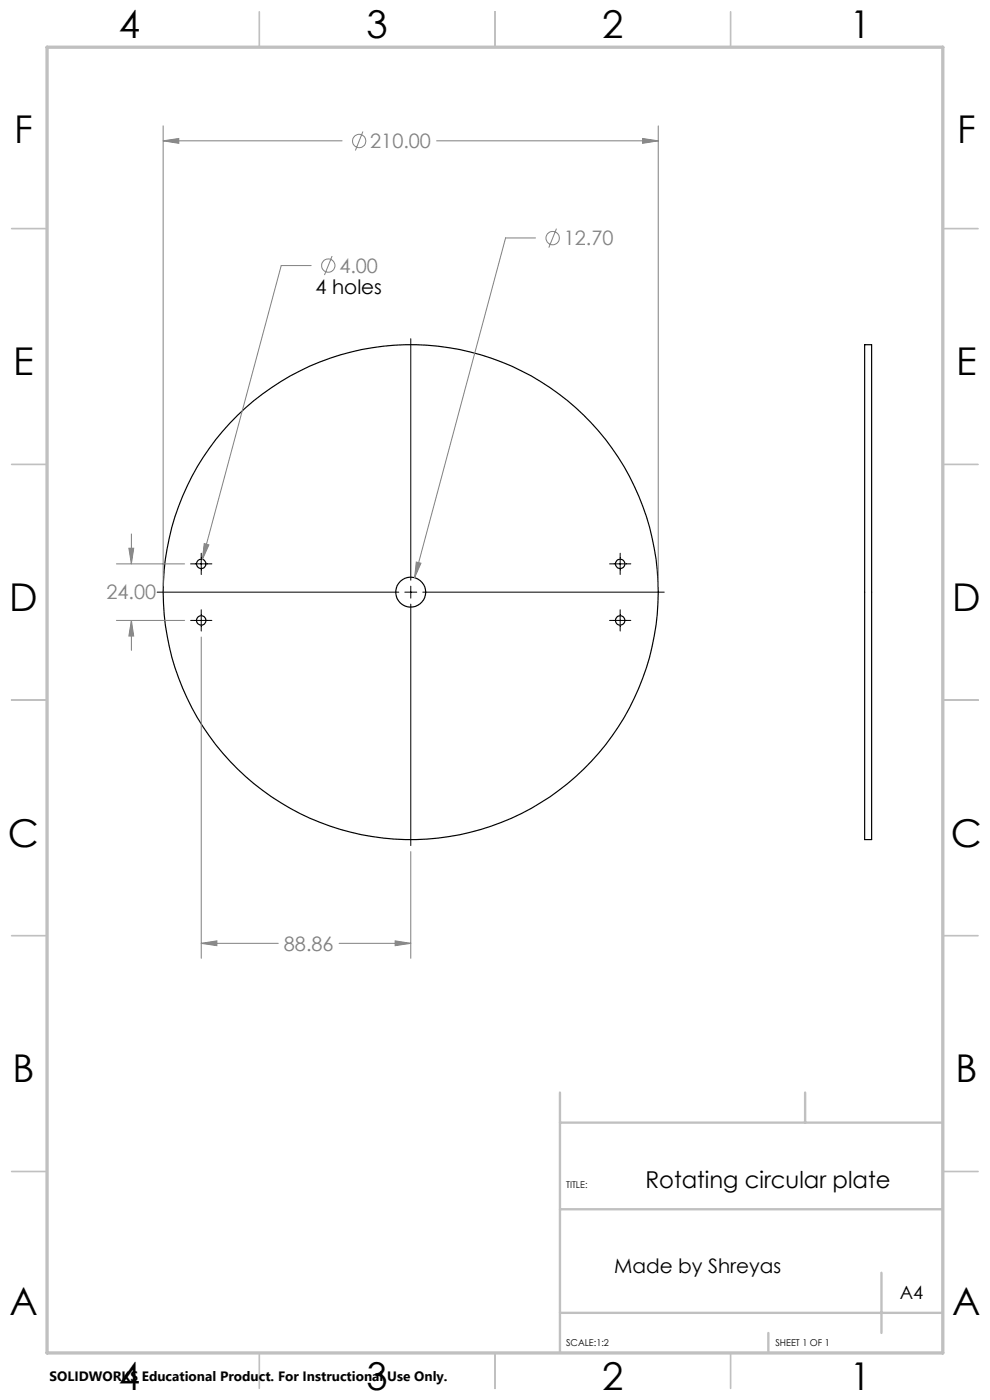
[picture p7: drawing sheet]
<svg xmlns="http://www.w3.org/2000/svg" width="210mm" height="297mm" viewBox="0 0 210 297" stroke-linecap="round" stroke-linejoin="round" font-family="sans-serif">
<g fill="none" stroke="#000" stroke-width=".25">
<path d="M183.4 73.1h1.5v105h-1.5z"/>
<circle cx="42.7" cy="119.6" r=".99"/>
<circle cx="131.6" cy="119.6" r=".99"/>
<circle cx="42.7" cy="131.6" r=".99"/>
<circle cx="87.1" cy="125.6" r="3.2"/>
<circle cx="87.1" cy="125.6" r="52.5"/>
<circle cx="131.6" cy="131.6" r=".99"/>
</g>
<g fill="none" stroke="#808080" stroke-width=".21">
<path d="M34.6 29.9l3.3-.5v1zM34.6 26.7v97.7M34.6 29.9h38M77 27.9l-1.6 4M92.6 29.9h47M136.3 29.4l3.3 .5-3.3 .5zM139.6 26.7v97.7M66 56.3h-6.3l-16.8 62.4M70.4 54.3l-1.6 4M113.6 50.5h-6.4l-19.3 72.1M118 48.5l-1.6 4M24.7 119.6h14.5"/>
<path d="M27.3 116.3h1.1l-.5 3.3zM27.9 113.3v6.3M43.3 115.3l1 .3-1.4 3.1zM88.3 119.2l1 .3-1.4 3.1zM24.7 131.6h14.5M27.9 131.6l.5 3.3h-1.1zM27.9 131.6v6.4M42.7 135.1v68.2M83.8 199.6l3.3 .5-3.3 .5zM87.1 180.7v22.6M42.7 200.1l3.3-.5v1zM42.7 200.1h16.3"/>
<path d="M71.9 200.1h15.2"/>
<circle cx="76.2" cy="29.9" r="1.41"/>
<circle cx="69.6" cy="56.3" r="1.41"/>
<circle cx="117.2" cy="50.5" r="1.42"/>
</g>
<g fill="none" stroke="#000" stroke-width=".21">
<path d="M87.1 71.9v51.2M40.4 119.6h4.5M42.7 117.4v4.5M129.3 119.6h4.5M131.6 117.4v4.5M33.3 125.6h51.3M40.4 131.6h4.5M42.7 129.4v4.5M85.9 125.6h2.5M87.1 124.4v2.5M87.1 128.2v51.2M89.7 125.6h51.2"/>
<path d="M129.3 131.6h4.5M131.6 129.4v4.5"/>
</g>
<g fill="none" stroke="#c0c0c0" stroke-width=".35">
<path d="M55 2.5v7.5M105 2.5v7.5M155 2.5v7.5M2.5 48.5h7.5M200 48.5h7.5M2.5 98.5h7.5M200 98.5h7.5M2.5 148.5h7.5M200 148.5h7.5M2.5 198.5h7.5M200 198.5h7.5M2.5 248.5h7.5"/>
<path d="M200 248.5h7.5M55 287v7.5M105 287v7.5M155 287v7.5"/>
</g>
<path d="M118.8 231.8v55.2M118.8 238.2h81.2M170.8 231.8v6.4M118.8 256.5h81.2M118.8 278.5h81.2M187 270v12.8M163 282.8v4.2" fill="none" stroke="#c0c0c0" stroke-width=".5"/>
<path d="M10 10h190v277h-190z" fill="none" stroke="#c0c0c0" stroke-width=".7"/>
<path d="M34.6 29.9l3.3-.5v1zM136.3 29.4l3.3 .5-3.3 .5zM88.3 119.2l-.4 3.4 1.4-3.1zM43.3 115.3l-.4 3.4 1.4-3.1zM27.3 116.3h1.1l-.5 3.3zM27.9 131.6l.5 3.3h-1.1zM42.7 200.1l3.3-.5v1zM83.8 199.6l3.3 .5-3.3 .5z" fill="#808080"/>
<g font-size="8.1">
<text x="25.2" y="8">4</text>
<text x="77.7" y="8">3</text>
<text x="127.7" y="8">2</text>
<text x="180.2" y="8">1</text>
<text x="3" y="30.4">F</text>
<text x="203" y="30.4">F</text>
<text x="2.8" y="79.6">E</text>
<text x="202.8" y="79.6">E</text>
<text x="2" y="129.6">D</text>
<text x="202" y="129.6">D</text>
<text x="1.7" y="179.6">C</text>
<text x="201.7" y="179.6">C</text>
<text x="2.7" y="229.6">B</text>
<text x="202.7" y="229.6">B</text>
<text x="2" y="278.9">A</text>
<text x="202" y="278.9">A</text>
<text x="25.2" y="295">4</text>
<text x="77.7" y="295">3</text>
<text x="127.7" y="295">2</text>
<text x="180.2" y="295">1</text>
</g>
<text font-size="4.9" x="136.9" y="252">Rotating circular plate</text>
<g font-size="4.2" fill="#808080">
<text x="78.5" y="31.5">210.00</text>
<text x="119.6" y="52">12.70</text>
<text x="72" y="57.9">4.00</text>
<text x="22.6" y="127.1">24.00</text>
<text x="60.2" y="201.7">88.86</text>
</g>
<g font-size="4.2">
<text x="66.9" y="62.4">4 holes</text>
<text x="130.3" y="270.1">Made by Shreyas</text>
</g>
<text font-size="3.9" x="190.9" y="275.5">A4</text>
<text font-size="2.9" x="10.5" y="292.9">SOLIDWORKS Educational Product. For Instructional Use Only.</text>
<g font-size="2">
<text x="120.1" y="251.9">TITLE:</text>
<text x="120.1" y="285.6">SCALE:1:2</text>
<text x="164.5" y="285.6">SHEET 1 OF 1</text>
</g>
</svg>
